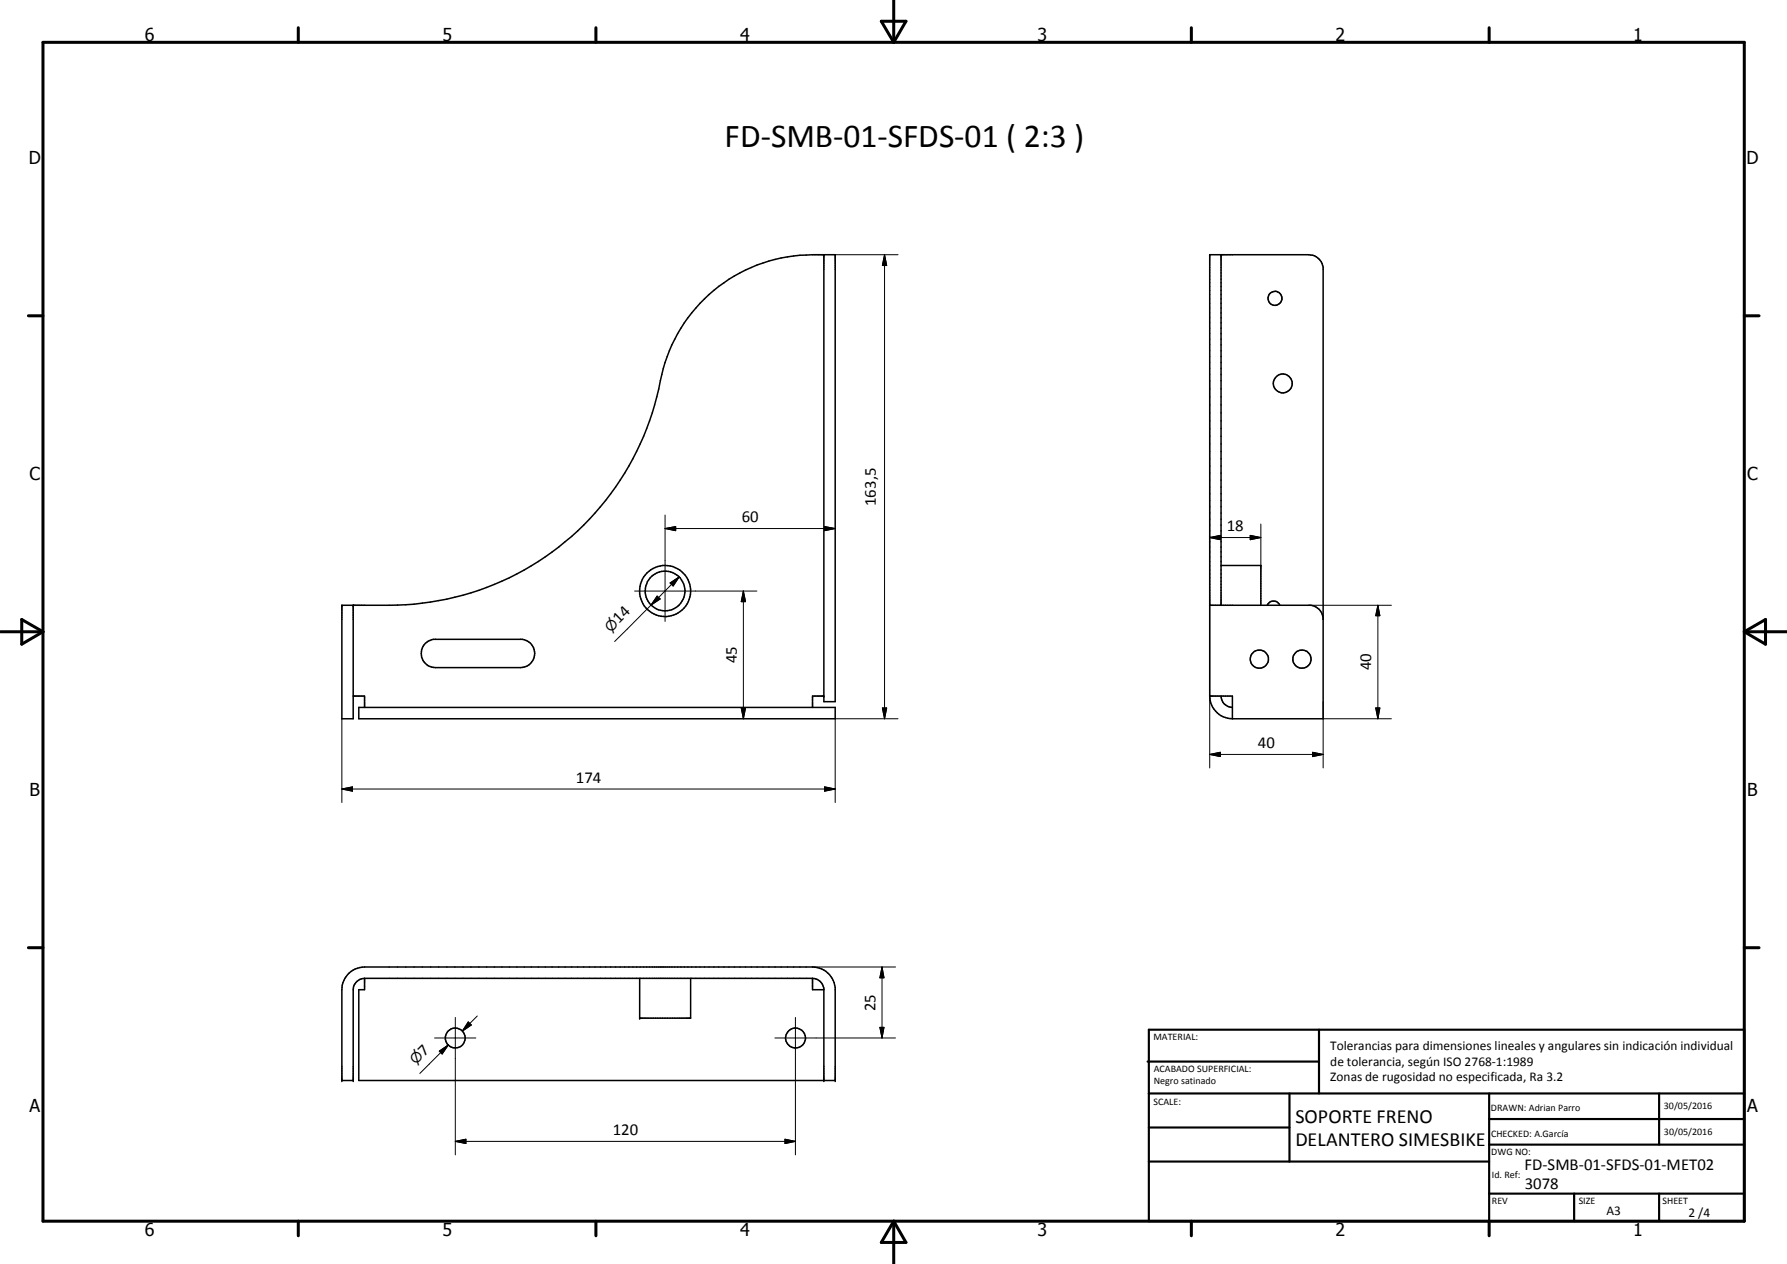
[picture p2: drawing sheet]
<svg xmlns="http://www.w3.org/2000/svg" width="420mm" height="297mm" viewBox="0 0 420 297" stroke-linecap="round" stroke-linejoin="round" font-family="sans-serif">
<g fill="none" stroke="#000" stroke-width=".35">
<path d="M193.7 59.9v105h2.7v-105h-5.4a36.6 36.6 0 0 0-36.1 31.5 64.9 64.9 0 0 1-63.4 50.8h-11.1v26.7h2.6v-26.7M287.1 59.9v82.3M287.1 132.9h9.3v9.3M100 151.2l.7-.5 1.2-.5h20.9a3.3 3.3 0 0 1 2.9 3.6 3.3 3.3 0 0 1-3.3 3.1h-20a3.3 3.3 0 0 1-3.1-2.1 3.3 3.3 0 0 1 .7-3.6zM284.4 142.2h23.8a3.4 3.4 0 0 1 2.9 2.9M297.9 142.2a1.63 1.63 0 0 1 1.5-1 1.63 1.63 0 0 1 1.5 1M83 163.6h2.7v2.6M84.4 166.2h112v2.7h-112zM193.7 163.6h-2.7v2.6M284.4 163.6v-103.7h23.4a3.5 3.5 0 0 1 3.3 2.9v106.1h-21.3M284.4 163.6h5.4v5.3M284.4 163.6a5.4 5.4 0 0 0 5.4 5.3"/>
<path d="M287.1 163.6a2.65 2.65 0 0 0 2.7 2.6M81.7 229l.4-.4a5.2 5.2 0 0 1 3.6-1.4h105.3a5.4 5.4 0 0 1 5.4 4.8v21.9h-112v-21.3h1.3v-2.7a2.73 2.73 0 0 0-2.7 2.7v21.3h-2.6v-21.3l.2-1.7zM85.7 229.9h105.3M150.4 229.9v9.4h12v-9.4M191 229.9a2.85 2.85 0 0 1 2.7 2.3v21.7M191 229.9v2.7h2.7"/>
<circle cx="299.8" cy="70.1" r="1.65"/>
<circle cx="301.6" cy="90.1" r="2.22"/>
<circle cx="156.4" cy="138.9" r="4.7"/>
<circle cx="156.4" cy="138.9" r="6"/>
<circle cx="296.1" cy="154.9" r="2.15"/>
<circle cx="306.1" cy="154.9" r="2.13"/>
<circle cx="107" cy="243.9" r="2.34"/>
<circle cx="187" cy="243.9" r="2.34"/>
</g>
<g fill="#000">
<circle cx="193.7" cy="59.9" r=".18"/>
<circle cx="80.4" cy="142.2" r=".18"/>
<circle cx="83" cy="142.2" r=".18"/>
<circle cx="193.7" cy="163.6" r=".18"/>
<circle cx="150.4" cy="239.3" r=".18"/>
<circle cx="80.4" cy="253.9" r=".18"/>
<circle cx="83" cy="253.9" r=".18"/>
<circle cx="193.7" cy="253.9" r=".18"/>
<circle cx="196.4" cy="253.9" r=".18"/>
</g>
<g fill="none" stroke="#000" stroke-width=".71">
<path d="M10.1 9.9h400v277.1h-400zM70.1 6.5v3.4M140.1 6.5v3.4M207.2 5h5.8l-2.9 4.9zM210.1 0v9.9M280.1 6.5v3.4M350.1 6.5v3.4M6.7 74.2h3.4M410.1 74.2h3.5M.1 148.5h10M5.1 145.6l5 2.9-5 2.9zM410.1 148.5h10"/>
<path d="M410.1 148.5l5-2.9v5.8zM6.7 222.7h3.4M410.1 222.7h3.5M70.1 287v3.4M140.1 287v3.4M210.1 287v10M210.1 287l2.9 5h-5.8zM280.1 287v3.4M350.1 287v3.4"/>
</g>
<g fill="none" stroke="#000" stroke-width=".51">
<path d="M269.8 249.5h40.3M270.1 242h140v45h-140zM270.1 257h140M303.2 257v16M310.1 242v15M350.1 257v30M390.1 257v12M270.1 265h33.1M270.1 273h80M350.1 269h60M350.1 263h60M350.1 280.5h60"/>
<path d="M370.1 280.5v6.5M390.1 280.5v6.5"/>
</g>
<g fill="none" stroke="#000" stroke-width=".24">
<path d="M196.4 59.9h14.7M208 59.9l.5 2.5h-1zM208 59.9v109M284.4 89.5v91M149.2 138.9h28.8M156.4 124.2l2.5-.5v1zM156.4 124.2h40M156.4 121v25M157.6 137l2.1-1.4-1.4 2.1zM159.7 135.6l-6.6 6.6M174.8 138.9l.5 2.5h-1zM174.8 138.9v30"/>
<path d="M193.9 123.7l2.5 .5-2.5 .5zM284.4 126.3l2.5-.5v1zM284.4 126.3h12M294 125.8l2.4 .5-2.4 .5zM296.4 123.1v9.8M153.1 142.2l-8.6 8.5M154.5 140.1l.7 .7-2.1 1.4zM307.8 142.2h19.3M324 142.2l.4 2.5h-.9zM324 142.2v26.7M80.4 168.9v19.7M174.3 166.4h1l-.5 2.5z"/>
<path d="M207.5 166.4h1l-.5 2.5zM211.1 168.9h-14.7v19.7M284.4 177.3l2.5-.5v1zM284.4 177.3h26.7M308.6 176.8l2.5 .5-2.5 .5zM311.1 168.9h16M311.1 164.9v15.6M323.5 166.4h.9l-.4 2.5zM80.4 185.4l2.5-.5v1zM80.4 185.4h116M193.9 184.9l2.5 .5-2.5 .5zM107 239.1v32.3"/>
<path d="M112.2 238.8l-3.5 3.5M187 239.1v32.3M191 227.2h19.6M207.4 227.2l.4 2.6h-.9zM207.4 227.2v16.7M102.2 243.9h9.7M103.3 247l2.1-1.4-1.4 2.1zM105.4 245.6l-6.7 6.7M110.1 240.2l.7 .7-2.1 1.4zM182.2 243.9h28.4M206.9 241.4h.9l-.4 2.5zM107 268.2l2.5-.5v1z"/>
<path d="M107 268.2h80M184.6 267.7l2.4 .5-2.4 .5z"/>
</g>
<g fill="#000">
<path d="M208 59.9l.5 2.5h-1zM157.6 137l2.1-1.4-1.4 2.1zM156.4 124.2l2.5-.5v1zM193.9 123.7l2.5 .5-2.5 .5zM284.4 126.3l2.5-.5v1zM294 125.8l2.4 .5-2.4 .5zM154.5 140.1l.7 .7-2.1 1.4zM174.8 138.9l.5 2.5h-1zM324 142.2l.4 2.5h-.9zM174.3 166.4h1l-.5 2.5zM207.5 166.4h1l-.5 2.5zM284.4 177.3l2.5-.5v1z"/>
<path d="M308.6 176.8l2.5 .5-2.5 .5zM323.5 166.4h.9l-.4 2.5zM80.4 185.4l2.5-.5v1zM193.9 184.9l2.5 .5-2.5 .5zM207.4 227.2l.4 2.6h-.9zM103.3 247l2.1-1.4-1.4 2.1zM110.1 240.2l.7 .7-2.1 1.4zM206.9 241.4h.9l-.4 2.5zM107 268.2l2.5-.5v1zM184.6 267.7l2.4 .5-2.4 .5z"/>
</g>
<text font-size="7.9" x="170.4" y="34.6">FD-SMB-01-SFDS-01 ( 2:3 )</text>
<g font-size="4.7">
<text x="304.6" y="263.8">SOPORTE FRENO</text>
<text x="304.6" y="269.2">DELANTERO SIMESBIKE</text>
</g>
<g font-size="4.2">
<text x="34" y="9.6">6</text>
<text x="104" y="9.6">5</text>
<text x="174" y="9.6">4</text>
<text x="244" y="9.6">3</text>
<text x="314" y="9.6">2</text>
<text x="384" y="9.6">1</text>
<text x="6.8" y="38.7">D</text>
<text x="410.6" y="38.7">D</text>
<text x="7" y="112.9">C</text>
<text x="410.8" y="112.9">C</text>
<text x="7" y="187.1">B</text>
<text x="410.8" y="187.1">B</text>
<text x="7" y="261.4">A</text>
<text x="410.8" y="261.4">A</text>
<text x="34" y="290.4">6</text>
<text x="104" y="290.4">5</text>
<text x="174" y="290.4">4</text>
<text x="244" y="290.4">3</text>
<text x="314" y="290.4">2</text>
<text x="384" y="290.4">1</text>
</g>
<g font-size="3.9">
<text x="205.9" y="118.9" transform="rotate(-90 205.9 118.9)">163,5</text>
<text x="174.4" y="122.7">60</text>
<text x="288.4" y="124.8">18</text>
<text x="145.5" y="146.7" transform="rotate(-45 145.5 146.7)">14</text>
<text x="173.3" y="155.9" transform="rotate(-90 173.3 155.9)">45</text>
<text x="322.4" y="157.6" transform="rotate(-90 322.4 157.6)">40</text>
<text x="295.8" y="175.7">40</text>
<text x="135.4" y="183.9">174</text>
<text x="205.9" y="237.6" transform="rotate(-90 205.9 237.6)">25</text>
<text x="99.7" y="248.3" transform="rotate(-45 99.7 248.3)">7</text>
<text x="144.1" y="266.7">120</text>
<text x="358.5" y="275">FD-SMB-01-SFDS-01-MET02</text>
<text x="358.5" y="279.4">3078</text>
</g>
<g font-size="3.3">
<text x="143.6" y="148.7" transform="rotate(-45 143.6 148.7)">⌀</text>
<text x="97.7" y="250.2" transform="rotate(-45 97.7 250.2)">⌀</text>
</g>
<g font-size="3.1">
<text x="312.7" y="246.8">Tolerancias para dimensiones lineales y angulares sin indicación individual</text>
<text x="312.7" y="250.4">de tolerancia, según ISO 2768-1:1989</text>
<text x="312.7" y="254">Zonas de rugosidad no especificada, Ra 3.2</text>
<text x="377.7" y="285.6">A3</text>
<text x="397" y="285.9">2 /4</text>
</g>
<g font-size="2.4">
<text x="271.2" y="244.4">MATERIAL:</text>
<text x="271.3" y="252">ACABADO SUPERFICIAL:</text>
<text x="271.3" y="254.6">Negro satinado</text>
<text x="271.2" y="259.7">SCALE:</text>
<text x="350.6" y="261">DRAWN: Adrian Parro</text>
<text x="391.2" y="260.6">30/05/2016</text>
<text x="350.6" y="267.1">CHECKED: A.García</text>
<text x="391.2" y="266.7">30/05/2016</text>
<text x="350.6" y="271.4">DWG NO:</text>
<text x="350.8" y="276.9">Id. Ref:</text>
<text x="350.8" y="282.8">REV</text>
<text x="371.2" y="282.9">SIZE</text>
<text x="390.9" y="282.9">SHEET</text>
</g>
</svg>
